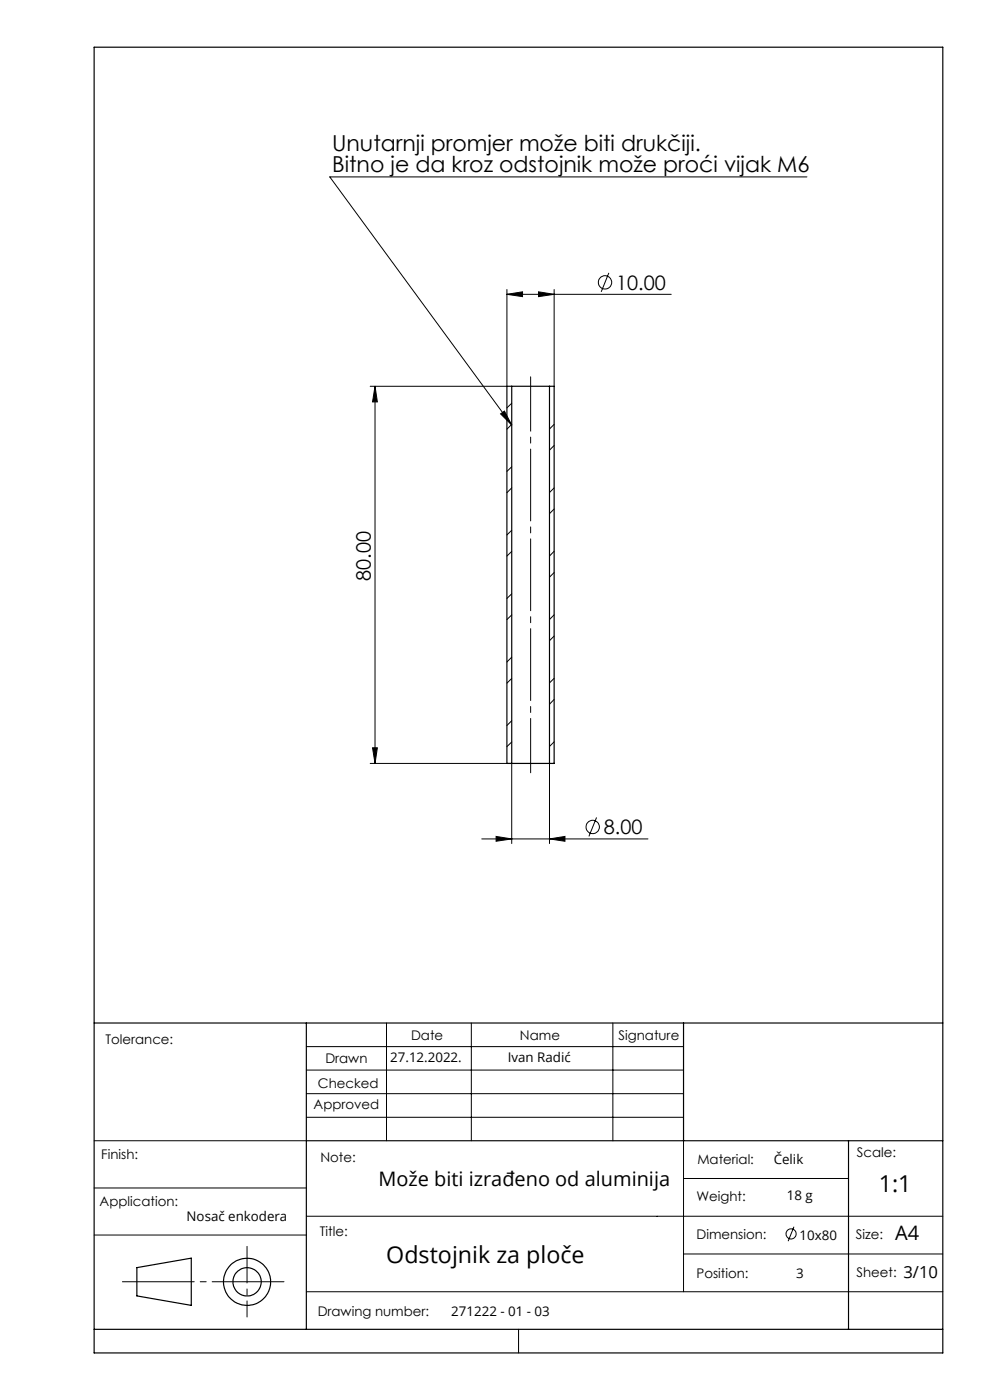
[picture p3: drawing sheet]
<svg xmlns="http://www.w3.org/2000/svg" width="210mm" height="297mm" viewBox="0 0 210 297" stroke-linecap="round" stroke-linejoin="round" font-family="sans-serif">
<g fill="none" stroke="#000" stroke-width=".21">
<path d="M171.2 37.5h-101.2l38.5 52.7M129.2 57.9l-1.7 4M107.5 62.4l3.3-.5v1zM107.5 61.4v20.5h-29M107.5 62.4h34.9M114.2 61.9l3.3 .5-3.3 .5zM117.5 61.4v20.5M79.6 81.9v80.1M79.6 81.9l.4 3.4h-1zM106.2 87.8l.8-.6 1.5 3zM108.5 85.5l-1 1M108.5 99l-1 1"/>
<path d="M108.5 90l-1 1M116.6 81.9v.2M117.5 90l-.9 1M117.5 94.5l-.9 1M108.5 103.5l-1 1M108.5 112.5l-1 1M108.5 117l-1 1M117.5 103.5l-.9 1M117.5 116.9l-.9 1.1M117.5 108l-.9 1M108.5 126l-1 1M108.5 139.4l-1 1"/>
<path d="M108.5 130.5l-1 .9M117.5 130.4l-.9 1M117.5 121.5l-.9 .9M117.5 134.9l-.9 1M79 158.6h1l-.4 3.4zM108.5 152.9l-1 1M108.5 143.9l-1 1M108.5 157.4l-1 1M117.5 143.9l-.9 1M117.5 157.4l-.9 1M117.5 148.4l-.9 1M78.5 162h30v17"/>
<path d="M102.2 178h35.2M105.2 177.4l3.3 .6-3.3 .5zM116.6 178l3.2-.6v1.1zM116.6 162v17M117.5 161.9l-.1 .1M126.5 173.4l-1.6 4M82 217v25M100 217v25M130 217v25M65 222h80M65 227h80M65 232h80"/>
<path d="M65 237h80M20 242h45M20 252h45M65 258h135M145 242v32M145 250h35M20 262h45M65 274h135M145 266h55M110 282v5"/>
<circle cx="128.3" cy="59.9" r="1.41"/>
<circle cx="125.7" cy="175.4" r="1.41"/>
</g>
<g fill="none" stroke="#010000" stroke-width=".21">
<path d="M168.4 260.2l-1.2 3.1"/>
<circle cx="167.8" cy="261.8" r="1.07"/>
</g>
<g fill="none" stroke="#000" stroke-width=".25">
<path d="M20 10h180v277h-180zM108.5 81.9h8.1M108.5 81.9h-1v80.1h1M108.5 81.9v80.1M116.6 81.9h.9v80.1h-.9M116.6 81.9v80.1M108.5 162h8.1M20 217h180M65 217v65M145 217v25M65 242h135M180 242v40"/>
<path d="M29 268.9l11.6-2v10l-11.6-2zM20 282h180"/>
<circle cx="52.4" cy="271.9" r="5"/>
<circle cx="52.4" cy="271.9" r="3"/>
</g>
<path d="M112.6 163.9v-84" fill="none" stroke="#000" stroke-width=".21" stroke-dasharray="15.2 1.3 1.3 1.3" stroke-dashoffset="3.7"/>
<path d="M61.4 271.9h-36.6" fill="none" stroke="#000" stroke-width=".21" stroke-dasharray="15.2 1.3 1.3 1.3" stroke-dashoffset="-1.1"/>
<path d="M52.4 264.4v15" fill="none" stroke="#000" stroke-width=".21" stroke-dasharray="15.2 1.3 1.3 1.3" stroke-dashoffset="7.5"/>
<g fill="#000">
<path d="M106.2 87.8l.8-.6 1.5 3z"/>
<path d="M107.5 62.4l3.3-.5v1zM114.2 61.9l3.3 .5-3.3 .5zM105.2 177.4l3.3 .6-3.3 .5zM116.6 178l3.2-.6v1.1z"/>
<path d="M79.6 81.9l.4 3.4h-1zM79 158.6h1l-.4 3.4z"/>
</g>
<text font-size="4.9" x="186.4" y="252.8">1:1</text>
<text font-size="4.9" fill="#010000" x="81.9" y="267.8">Odstojnik za ploče</text>
<g font-size="4.7">
<text x="70.5" y="32">Unutarnji promjer može biti drukčiji.</text>
<text x="70.5" y="36.5">Bitno je da kroz odstojnik može proći vijak M6</text>
</g>
<g font-size="4.2">
<text x="130.7" y="61.5">10.00</text>
<text x="78.6" y="123.2" transform="rotate(-90 78.6 123.2)">80.00</text>
<text x="128.1" y="177">8.00</text>
</g>
<g font-size="4.2" fill="#010000">
<text x="80.3" y="251.6">Može biti izrađeno od aluminija</text>
<text x="189.9" y="263.1">A4</text>
</g>
<text font-size="3.5" x="191.6" y="271.1">3/10</text>
<g font-size="2.8">
<text x="22.4" y="221.4">Tolerance:</text>
<text x="87.2" y="220.6">Date</text>
<text x="110.3" y="220.6">Name</text>
<text x="131.2" y="220.6">Signature</text>
<text x="69" y="225.6">Drawn</text>
<text x="67.4" y="230.8">Checked</text>
<text x="66.5" y="235.4">Approved</text>
<text x="21.5" y="245.8">Finish:</text>
<text x="181.8" y="245.5">Scale:</text>
<text x="68" y="246.4">Note:</text>
<text x="147.9" y="246.9">Material:</text>
<text x="21.1" y="255.8">Application:</text>
<text x="147.7" y="254.7">Weight:</text>
<text x="67.9" y="262.2">Title:</text>
<text x="147.7" y="262.9">Dimension:</text>
<text x="181.6" y="262.8">Size:</text>
<text x="147.7" y="271.2">Position:</text>
<text x="181.7" y="271">Sheet:</text>
<text x="67.4" y="279.1">Drawing number:</text>
</g>
<g font-size="2.8" fill="#010000">
<text x="82.8" y="225.3">27.12.2022.</text>
<text x="107.7" y="225.3">Ivan Radić</text>
<text x="164.1" y="246.9">Čelik</text>
<text x="166.9" y="254.6">18 g</text>
<text x="39.6" y="259.1">Nosač enkodera</text>
<text x="169.6" y="263">10x80</text>
<text x="168.9" y="271.1">3</text>
<text x="95.7" y="279.2">271222 - 01 - 03</text>
</g>
</svg>
